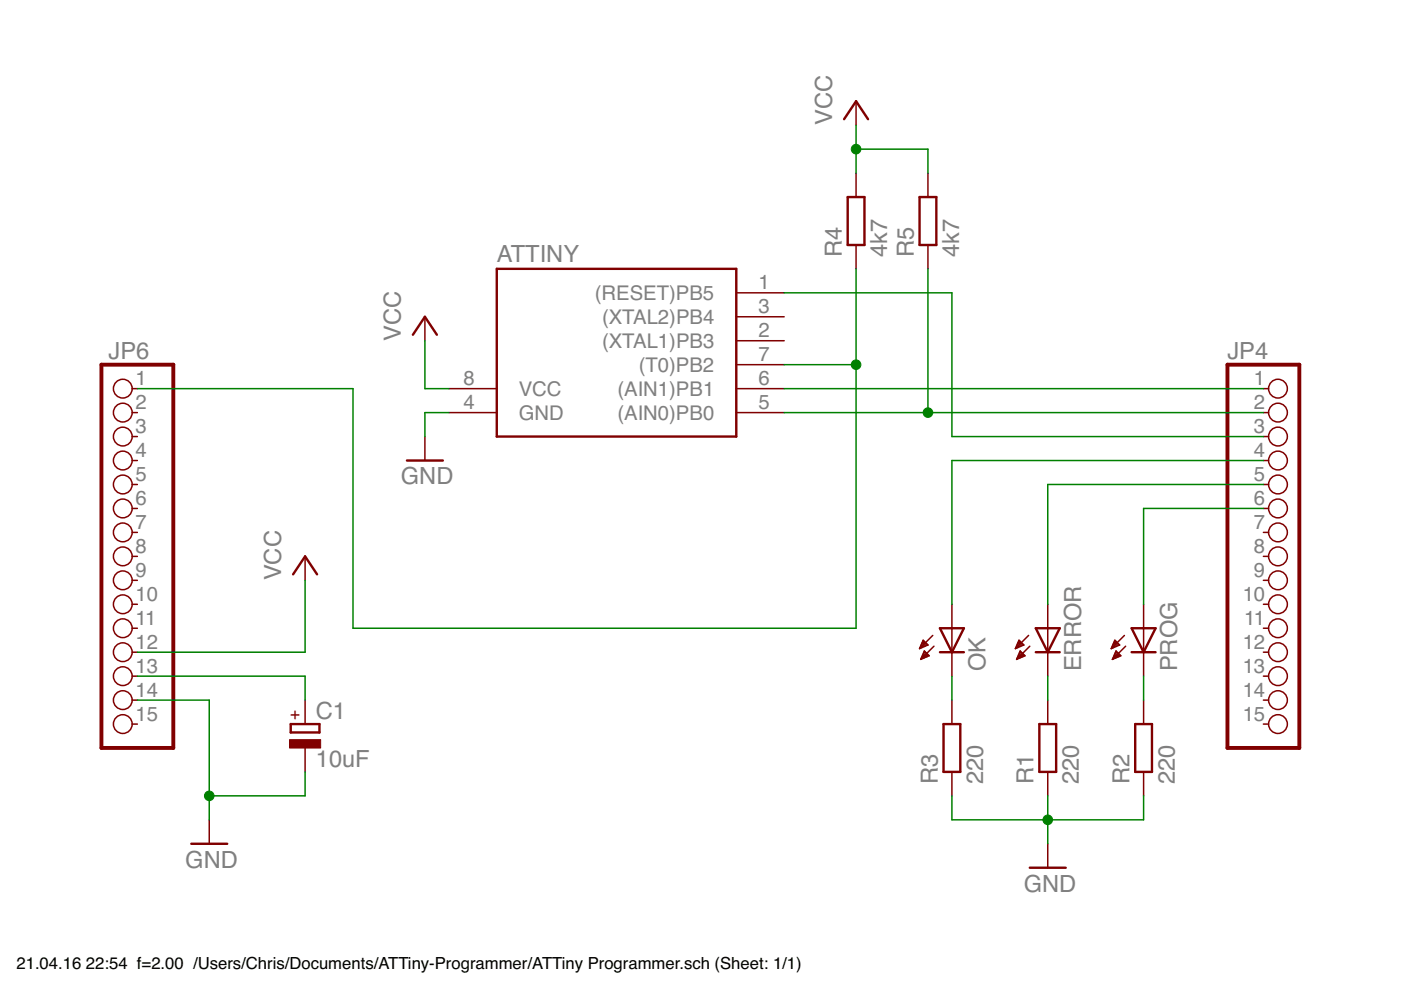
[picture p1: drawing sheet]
<svg xmlns="http://www.w3.org/2000/svg" width="297mm" height="210mm" viewBox="0 0 297 210" stroke-linecap="round" stroke-linejoin="round" font-family="sans-serif">
<g fill="none" stroke="#800000" stroke-width=".51">
<path d="M179 25.3l2.5-3.8 2.5 3.8M105.3 57h50.8v35.6h-50.8zM179.7 41.8h3.6v10.1h-3.6zM195 41.8h3.5v10.1h-3.5zM87.5 71l2.6-3.8 2.5 3.8M86.3 97.6h7.6M62.1 121.8l2.6-3.8 2.5 3.8M199.3 138.3h5.1M199.3 133.2h5.1l-2.6 5.1zM219.6 133.2h5.1l-2.6 5.1zM219.6 138.3h5.1M239.9 138.3h5.1"/>
<path d="M239.9 133.2h5.1l-2.5 5.1zM61.6 153.5h6.1v1.8h-6.1zM200 153.5h3.6v10.2h-3.6zM220.4 153.5h3.5v10.2h-3.5zM240.7 153.5h3.5v10.2h-3.5zM40.6 178.9h7.6M218.3 184h7.7"/>
</g>
<g fill="none" stroke="#800000" stroke-width=".32">
<path d="M181.5 21.5v5M181.5 36.7v5.1M196.7 36.7v5.1M181.5 51.9v5.1M196.7 51.9v5.1M90.1 67.2v5M156.1 67.2h10.2M156.1 72.2h10.2M156.1 62.1h10.2M156.1 77.3h10.2M28 82.4h1.1M28 87.5h1.1"/>
<path d="M28 92.6h1.1M28 97.6h1.1M90.1 92.6v5M95.2 82.4h10.1M95.2 87.5h10.1M156.1 82.4h10.2M156.1 87.5h10.2M267.9 82.4h1.1M267.9 87.5h1.1M267.9 92.6h1.1M267.9 97.6h1.1M28 102.7h1.1"/>
<path d="M28 107.8h1.1M28 112.9h1.1M28 118h1.1M64.7 118v5M267.9 102.7h1.1M267.9 107.8h1.1M267.9 112.9h1.1M267.9 118h1.1M28 123h1.1M28 128.1h1.1M28 133.2h1.1M28 138.3h1.1"/>
<path d="M195.1 137.3h.3M195.2 137h.9M195.2 139.8h.1M195.3 136.8h1.4M195.3 139.5h.6M195.4 136.5h1.1M195.5 139.2h1.1M195.5 136.2h.7M195.6 138.9h1.3M195.6 136h.3M195.7 138.7h.9M195.7 135.7l1 1.1-1.7 .7z"/>
<path d="M195.8 138.4h.6M195.9 138.1h.2M196 138l1 1-1.8 .8zM197.8 134.7l-2.8 2.8M198 137l-2.8 2.8M201.8 128.1v15.3M215.4 137.3h.4M215.5 137h.9M215.6 139.8h.1M215.6 136.8h1.4M215.7 139.5h.6M215.7 136.5h1.1"/>
<path d="M215.8 139.2h1.1M215.8 136.2h.7M215.9 138.9h1.3M216 136h.3M216 138.7h1M216.1 138.4h.6M216.3 138.1h.1M216.3 138l1 1-1.8 .8zM217.1 136.8l-1.1-1.1-.7 1.8M217.1 136.8l-1.8 .7M218.1 134.7l-2.8 2.8M218.3 137l-2.8 2.8"/>
<path d="M222.1 128.1v15.3M235.7 137.3h.4M235.8 137h.9M235.9 139.8h.1M235.9 136.8h1.4M236 139.5h.6M236.1 136.5h1M236.1 139.2h1.1M236.2 136.2h.7M236.2 138.9h1.4M236.3 136h.3M236.3 138.7h1"/>
<path d="M236.4 135.7l1 1.1-1.8 .7zM236.5 138.4h.5M236.6 138.1h.1M236.6 138l1 1-1.7 .8zM238.4 134.7l-2.8 2.8M238.7 137l-2.8 2.8M242.5 128.1v15.3M267.9 123h1.1M267.9 128.1h1.1M267.9 133.2h1.1M267.9 138.3h1.1M28 143.4h1.1"/>
<path d="M28 148.4h1.1M28 153.5h1.1M64.7 148.4v5.1M64.7 158.6v5.1M201.8 148.4v5.1M222.1 148.4v5.1M242.5 148.4v5.1M267.9 143.4h1.1M267.9 148.4h1.1M267.9 153.5h1.1M44.4 173.8v5.1M201.8 163.7v5"/>
<path d="M222.1 163.7v5M222.1 178.9v5.1M242.5 163.7v5"/>
<circle cx="26" cy="82.4" r="1.99"/>
<circle cx="26" cy="87.5" r="1.99"/>
<circle cx="26" cy="92.6" r="1.99"/>
<circle cx="26" cy="97.6" r="1.99"/>
<circle cx="271" cy="82.4" r="1.99"/>
<circle cx="271" cy="87.5" r="1.99"/>
<circle cx="271" cy="92.6" r="1.99"/>
<circle cx="271" cy="97.6" r="1.99"/>
<circle cx="26" cy="102.7" r="1.99"/>
<circle cx="26" cy="107.8" r="1.99"/>
<circle cx="26" cy="118" r="1.99"/>
<circle cx="26" cy="112.9" r="1.99"/>
<circle cx="271" cy="107.8" r="1.99"/>
<circle cx="271" cy="102.7" r="1.99"/>
<circle cx="271" cy="112.9" r="1.99"/>
<circle cx="271" cy="118" r="1.99"/>
<circle cx="26" cy="128.1" r="1.99"/>
<circle cx="26" cy="123" r="1.99"/>
<circle cx="26" cy="133.2" r="1.99"/>
<circle cx="26" cy="138.3" r="1.99"/>
<circle cx="271" cy="133.2" r="1.99"/>
<circle cx="271" cy="128.1" r="1.99"/>
<circle cx="271" cy="123" r="1.99"/>
<circle cx="271" cy="138.3" r="1.99"/>
<circle cx="26" cy="148.4" r="1.99"/>
<circle cx="26" cy="143.4" r="1.99"/>
<circle cx="26" cy="153.5" r="1.99"/>
<circle cx="271" cy="153.5" r="1.99"/>
<circle cx="271" cy="148.4" r="1.99"/>
<circle cx="271" cy="143.4" r="1.99"/>
</g>
<path d="M61.4 156.8h6.6v1.8h-6.6z" fill="#800000" stroke="#800000" stroke-width=".21"/>
<path d="M21.5 77.3h15.2v81.3h-15.2zM260.2 77.3h15.3v81.3h-15.3z" fill="none" stroke="#800000" stroke-width=".83"/>
<g fill="none" stroke="#008000" stroke-width=".32">
<path d="M181.5 26.5v10.2M181.5 31.6h15.2v5.1M181.5 57v76.2h-106.7v-50.8h-45.7M196.7 57v30.5M90.1 72.2v10.2h5.1M166.3 62.1h35.5v30.5h66.1M166.3 77.3h15.2M95.2 87.5h-5.1v5.1M166.3 82.4h101.6M166.3 87.5h101.6M267.9 97.6h-66.1v30.5M267.9 102.7h-45.8v25.4"/>
<path d="M267.9 107.8h-25.4v20.3M64.7 123v15.3h-35.6M29.1 143.4h35.6v5M29.1 148.4h15.3v25.4M201.8 143.4v5M222.1 143.4v5M242.5 143.4v5M64.7 163.7v5h-20.3M201.8 168.7v5.1h40.7v-5.1M222.1 168.7v10.2"/>
</g>
<g fill="#008000" stroke="#008000" stroke-width=".21">
<circle cx="181.5" cy="31.6" r="1.02"/>
<circle cx="222.1" cy="173.8" r="1.02"/>
<circle cx="44.4" cy="168.7" r="1.02"/>
<circle cx="196.7" cy="87.5" r="1.02"/>
<circle cx="181.5" cy="77.3" r="1.02"/>
</g>
<g font-size="5" fill="#808080">
<text x="176.4" y="26.5" transform="rotate(-90 176.4 26.5)">VCC</text>
<text x="105.3" y="55.5">ATTINY</text>
<text x="178.5" y="54.5" transform="rotate(-90 178.5 54.5)">R4</text>
<text x="188.1" y="54.5" transform="rotate(-90 188.1 54.5)">4k7</text>
<text x="193.7" y="54.5" transform="rotate(-90 193.7 54.5)">R5</text>
<text x="203.3" y="54.5" transform="rotate(-90 203.3 54.5)">4k7</text>
<text x="23" y="76.1">JP6</text>
<text x="85" y="72.2" transform="rotate(-90 85 72.2)">VCC</text>
<text x="260.2" y="76.1">JP4</text>
<text x="85" y="102.7">GND</text>
<text x="59.6" y="123" transform="rotate(-90 59.6 123)">VCC</text>
<text x="208.9" y="142.3" transform="rotate(-90 208.9 142.3)">OK</text>
<text x="229.3" y="142.3" transform="rotate(-90 229.3 142.3)">ERROR</text>
<text x="249.6" y="142.3" transform="rotate(-90 249.6 142.3)">PROG</text>
<text x="67" y="152.5">C1</text>
<text x="67" y="162.7">10uF</text>
<text x="198.8" y="166.2" transform="rotate(-90 198.8 166.2)">R3</text>
<text x="208.4" y="166.2" transform="rotate(-90 208.4 166.2)">220</text>
<text x="219.1" y="166.2" transform="rotate(-90 219.1 166.2)">R1</text>
<text x="228.7" y="166.2" transform="rotate(-90 228.7 166.2)">220</text>
<text x="239.5" y="166.2" transform="rotate(-90 239.5 166.2)">R2</text>
<text x="249.1" y="166.2" transform="rotate(-90 249.1 166.2)">220</text>
<text x="39.3" y="184">GND</text>
<text x="217.1" y="189.1">GND</text>
</g>
<g font-size="4.3" fill="#808080">
<text x="126.1" y="63.6">(RESET)PB5</text>
<text x="160.8" y="61.4">1</text>
<text x="127.6" y="68.7">(XTAL2)PB4</text>
<text x="160.8" y="66.5">3</text>
<text x="160.8" y="71.5">2</text>
<text x="127.6" y="73.8">(XTAL1)PB3</text>
<text x="160.8" y="76.6">7</text>
<text x="28.7" y="81.7">1</text>
<text x="98.3" y="81.7">8</text>
<text x="110" y="83.9">VCC</text>
<text x="130.9" y="83.9">(AIN1)PB1</text>
<text x="135.4" y="78.9">(T0)PB2</text>
<text x="160.8" y="81.7">6</text>
<text x="265.9" y="81.7">1</text>
<text x="28.7" y="86.8">2</text>
<text x="98.3" y="86.8">4</text>
<text x="110" y="89">GND</text>
<text x="130.9" y="89">(AIN0)PB0</text>
<text x="160.8" y="86.8">5</text>
<text x="265.9" y="86.8">2</text>
<text x="28.7" y="91.9">3</text>
<text x="265.9" y="91.9">3</text>
<text x="28.7" y="96.9">4</text>
<text x="265.9" y="96.9">4</text>
<text x="28.7" y="102">5</text>
<text x="28.7" y="107.1">6</text>
<text x="265.9" y="102">5</text>
<text x="265.9" y="107.1">6</text>
<text x="28.7" y="112.2">7</text>
<text x="265.9" y="112.2">7</text>
<text x="28.7" y="117.2">8</text>
<text x="265.9" y="117.2">8</text>
<text x="28.7" y="122.3">9</text>
<text x="265.9" y="122.3">9</text>
<text x="28.7" y="127.4">10</text>
<text x="263.5" y="127.4">10</text>
<text x="28.7" y="132.5">11</text>
<text x="28.7" y="137.6">12</text>
<text x="263.5" y="137.6">12</text>
<text x="263.8" y="132.5">11</text>
<text x="28.7" y="142.6">13</text>
<text x="263.5" y="142.6">13</text>
<text x="28.7" y="147.7">14</text>
<text x="263.5" y="147.7">14</text>
<text x="28.7" y="152.8">15</text>
<text x="263.5" y="152.8">15</text>
</g>
<text font-size="3.6" fill="#800000" x="63.5" y="152.7" transform="rotate(-90 63.5 152.7)">+</text>
<g font-size="3.5">
<text x="3.5" y="205.4">21.04.16</text>
<text x="18.2" y="205.4">22:54 f=2.00 /Users/Chris/Documents/ATTiny-Programmer/ATTiny Programmer.sch (Sheet: 1/1)</text>
</g>
</svg>
